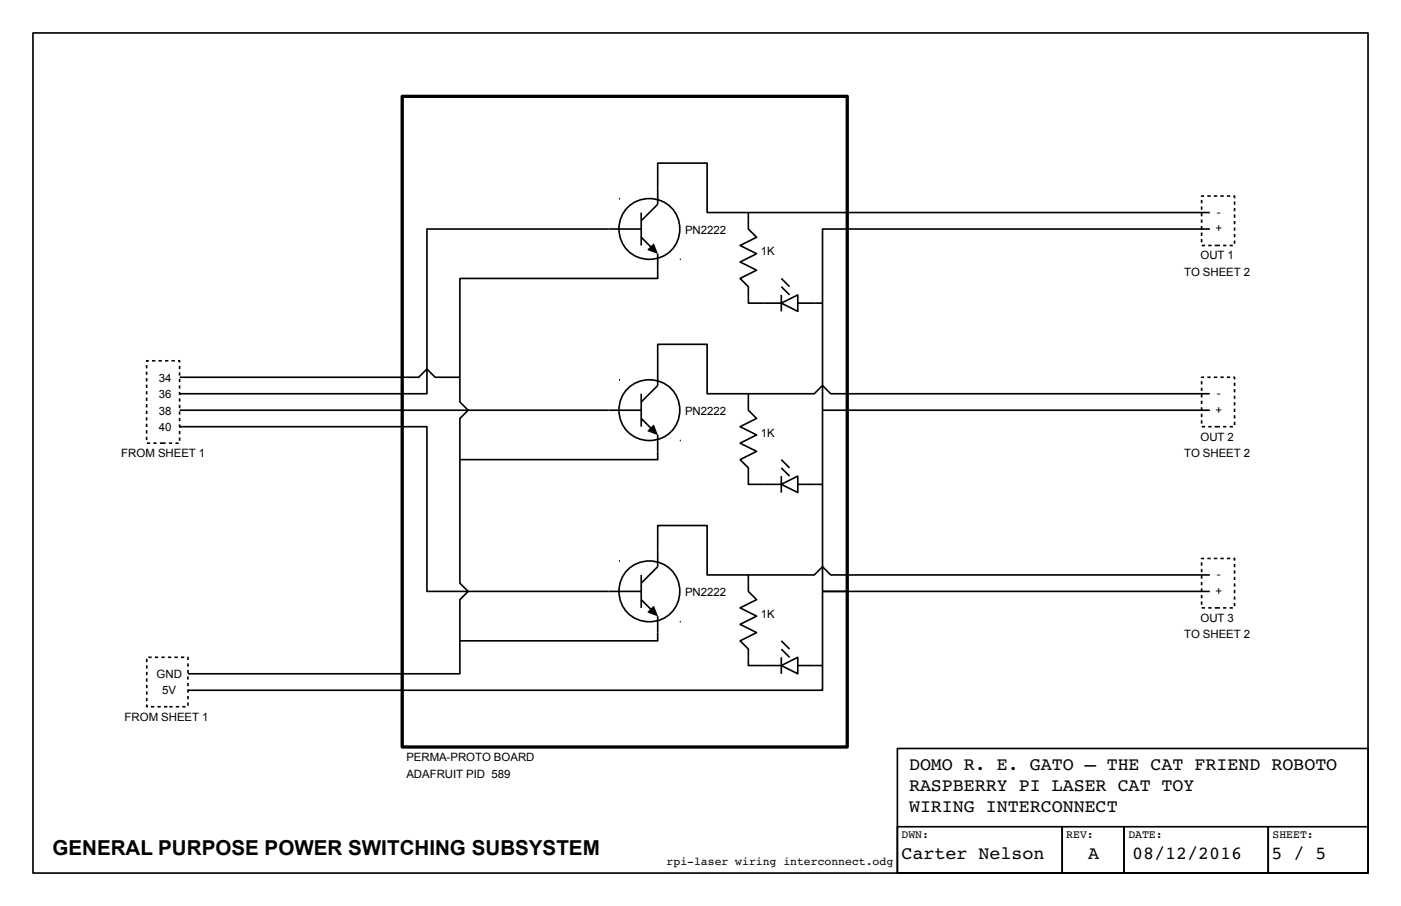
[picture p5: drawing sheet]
<svg xmlns="http://www.w3.org/2000/svg" width="432mm" height="279mm" viewBox="0 0 432 279" stroke-linecap="round" stroke-linejoin="round" font-family="sans-serif">
<g fill="none" stroke="#000" stroke-width=".51">
<path d="M10.2 10.2h411.4v259h-411.4zM197.6 70.6h-66v50.8h-76.2M197.6 65.5v10.2M197.6 73.2l3 3M202.7 78.2v7.7h-61v38.1l2.6 2.5-2.6 2.5v50.8l2.6 2.6-2.6 2.5v22.9h-83.8M230.6 65.5v5.1l2.6 2.6-5.1 2.5 5.1 2.5-5.1 2.6 5.1 2.5-5.1 2.6 2.5 2.5v5.1h10.2M370.3 61.7v1M370.3 63.7v1M370.3 65.7v1M370.3 67.7v1M370.3 69.7v1M370.3 71.7v1"/>
<path d="M370.3 73.7v1.1M370.4 75.7h1M371.1 60.5h-.8v.2M372.1 60.5h1M372.4 75.7h1M372.9 70.6h-119.4v142.3h-195.6M372.9 65.5h-155v-15.2h-15.2v12.7l-5.1 5.1M374.1 60.5h1M374.4 75.7h1.6M376.1 60.5h1.1M377 75.7h1M378.1 60.5h1.1"/>
<path d="M379 75.7h1M380.2 60.5h.3v.6M380.5 62.1v1M380.5 64.1v1M380.5 66.1v1M380.5 68.2v.9M380.5 70.2v1M380.5 72.2v1M380.5 74.2v1M240.8 93.5l5.1-2.6v5.1zM240.8 90.9v5.1M240.8 88.4l2.5 2.5"/>
<path d="M240.8 85.9l2.5 2.5M245.9 93.5h7.6M45.2 112.6v1M45.2 114.6v1M45.2 116.6v1M45.2 118.6v1M45.9 111.3h-.7v.3M46.8 111.3h1.1M48.9 111.3h1M50.9 111.3h1M52.9 111.3h1M54.9 111.3h.5v.5"/>
<path d="M55.4 112.8v1M55.4 114.8v1M55.4 116.8v1M55.4 118.9v.9M55.4 116.3h73.6l2.6-2.5 2.5 2.5h7.6M370.3 117.5v1.1M370.3 119.6v1M371.1 116.3h-.8v.3M372.1 116.3h1M374.1 116.3h1M376.1 116.3h1.1M378.1 116.3h1.1"/>
<path d="M380.2 116.3h.3v.7M380.5 118v1M45.2 120.6v1M45.2 122.6v1M45.2 124.6v1.1M45.2 126.6v1.1M45.2 128.7v1M45.2 130.7v1M45.2 132.7v1M45.2 134.7v1M45.3 136.7h.9M47.3 136.7h1"/>
<path d="M49.3 136.7h1.7M52.1 136.7h1M54.1 136.7h1M55.4 120.9v.9M55.4 122.8v1.1M55.4 124.8v1.1M55.4 126.9v1M55.4 128.9v1M55.4 130.9v1M55.4 132.9v1M55.4 134.9v1M55.4 131.6h76.2v50.8h66"/>
<path d="M55.4 126.5h142.2M197.6 121.4v10.2M197.6 129l3 3M202.7 134.1v7.6h-61M230.6 121.4v5.1l2.6 2.5-5.1 2.6 5.1 2.5-5.1 2.6 5.1 2.5-5.1 2.5 2.5 2.6v5.1h10.2M253.5 126.5h119.4M370.3 121.6v1M370.3 123.6v1M370.3 125.6v1M370.3 127.6v1M370.3 129.6v1M370.4 131.6h1"/>
<path d="M372.4 131.6h1M372.9 121.4h-116.9l-2.5-2.5-2.5 2.5h-33.1v-15.2h-15.2v12.7l-5.1 5.1M374.4 131.6h1.6M377 131.6h1M379 131.6h1M380.5 120v1M380.5 122v1M380.5 124v1M380.5 126v1M380.5 128.1v.9M380.5 130.1v1M240.8 149.4l5.1-2.6v5.1z"/>
<path d="M240.8 146.8v5.1M240.8 144.3l2.5 2.5M240.8 141.7l2.5 2.6M245.9 149.4h7.6M197.6 177.3v10.2M230.6 177.3v5.1l2.6 2.5-5.1 2.6 5.1 2.5-5.1 2.5 5.1 2.6-5.1 2.5 2.5 2.6v5h10.2M370.3 173.4v1M370.3 175.4v1.1M370.3 177.4v1.1M370.3 179.5v1M371.1 172.2h-.8v.2M372.1 172.2h1"/>
<path d="M372.9 177.3h-116.9l-2.5-2.5-2.5 2.5h-33.1v-15.2h-15.2v12.7l-5.1 5M374.1 172.2h1M376.1 172.2h1.1M378.1 172.2h1.1M380.2 172.2h.3v.7M380.5 173.9v1M380.5 175.9v1M380.5 177.9v1M380.5 179.9v1M197.6 184.9l3 3M202.7 190v7.6h-61M240.8 197.6l2.5 2.6"/>
<path d="M253.5 182.4h119.4M370.3 181.5v1M370.3 183.5v1M370.3 185.5v1M370.4 187.5h1M372.4 187.5h1M374.4 187.5h1.6M377 187.5h1M379 187.5h1M380.5 181.9v1M380.5 183.9v1M380.5 185.9v1"/>
<path d="M45.2 217.2v.7h.3M45.2 203.2v1M45.2 205.2v1M45.2 207.2v1M45.2 209.2v1M45.2 211.2v1M45.2 213.2v1M45.2 215.2v1.1M45.7 202.7h1M46.5 217.9h1.1M47.7 202.7h1.1M48.5 217.9h1.1"/>
<path d="M49.7 202.7h1.1M50.6 217.9h1M51.8 202.7h1M52.2 217.9h1M53.8 202.7h1M54.2 217.9h1M55.8 202.7h1M56.2 217.9h1M57.8 202.7l.1 .9M57.9 204.6v1M57.9 206.6v1M57.9 208.6v1"/>
<path d="M57.9 210.6v1M57.9 212.6v1M57.9 214.6v1M57.9 216.6v1M240.8 205.2l5.1-2.5v5.1zM240.8 202.7v5.1M240.8 200.2l2.5 2.5M245.9 205.2h7.6M276.6 230.8h145.1v38.4h-145.1zM276.6 255h50.8v14.2h-50.8zM327.4 255h19v14.2h-19zM346.4 255h44.5v14.2h-44.5z"/>
<path d="M390.9 255h30.8v14.2h-30.8z"/>
<circle cx="200.1" cy="70.6" r="9.4"/>
<circle cx="200.1" cy="126.5" r="9.4"/>
<circle cx="200.1" cy="182.4" r="9.4"/>
</g>
<g fill="#000">
<path d="M199.6 76.9l1.9-1.8 1.2 3.1-3.1-1z" fill-rule="evenodd"/>
<path d="M201.4 131l.2 .1 1.1 3-3.1-1.1z" fill-rule="evenodd"/>
<path d="M201.4 186.9h.2l1.1 3.1-3.1-1.2z" fill-rule="evenodd"/>
</g>
<path d="M124 29.7h137.1v200.7h-137.1z" fill="none" stroke="#000" stroke-width="1" stroke-linecap="butt"/>
<text font-size="6.3" x="16.2" y="263.6">GENERAL PURPOSE POWER SWITCHING SUBSYSTEM</text>
<g font-size="5.6">
<text x="280.2" y="237.4">DOMO R. E. GATO – THE CAT FRIEND ROBOTO</text>
<text x="280.2" y="244">RASPBERRY PI LASER CAT TOY</text>
<text x="280.2" y="250.5">WIRING INTERCONNECT</text>
<text x="277.8" y="265">Carter Nelson</text>
<text x="335.4" y="265">A</text>
<text x="348.9" y="265">08/12/2016</text>
<text x="391.9" y="265">5 / 5</text>
</g>
<g font-size="3.5">
<text x="374.6" y="71.6">+</text>
<text x="375" y="66.6">-</text>
<text x="211.1" y="72.1">PN2222</text>
<text x="234.5" y="78.7">1K</text>
<text x="370" y="80">OUT 1</text>
<text x="365" y="85.1">TO SHEET 2</text>
<text x="49" y="117.8">34</text>
<text x="49" y="122.8">36</text>
<text x="375" y="122.4">-</text>
<text x="49" y="127.9">38</text>
<text x="211.1" y="128">PN2222</text>
<text x="374.6" y="127.5">+</text>
<text x="49" y="133">40</text>
<text x="234.5" y="134.6">1K</text>
<text x="370" y="135.9">OUT 2</text>
<text x="37.4" y="141">FROM SHEET 1</text>
<text x="365" y="141">TO SHEET 2</text>
<text x="375" y="178.3">-</text>
<text x="211.1" y="183.9">PN2222</text>
<text x="374.6" y="183.4">+</text>
<text x="234.5" y="190.5">1K</text>
<text x="370" y="191.8">OUT 3</text>
<text x="365" y="196.8">TO SHEET 2</text>
<text x="48.3" y="209">GND</text>
<text x="50" y="214.1">5V</text>
<text x="38.4" y="222.2">FROM SHEET 1</text>
<text x="125.2" y="234.7">PERMA-PROTO BOARD</text>
<text x="125.2" y="239.8">ADAFRUIT PID 589</text>
<text x="277.8" y="258.5">DWN:</text>
<text x="328.6" y="258.5">REV:</text>
<text x="347.8" y="258.5">DATE:</text>
<text x="392.2" y="258.5">SHEET:</text>
<text x="205.5" y="266.7">rpi­laser wiring interconnect.odg</text>
</g>
</svg>
